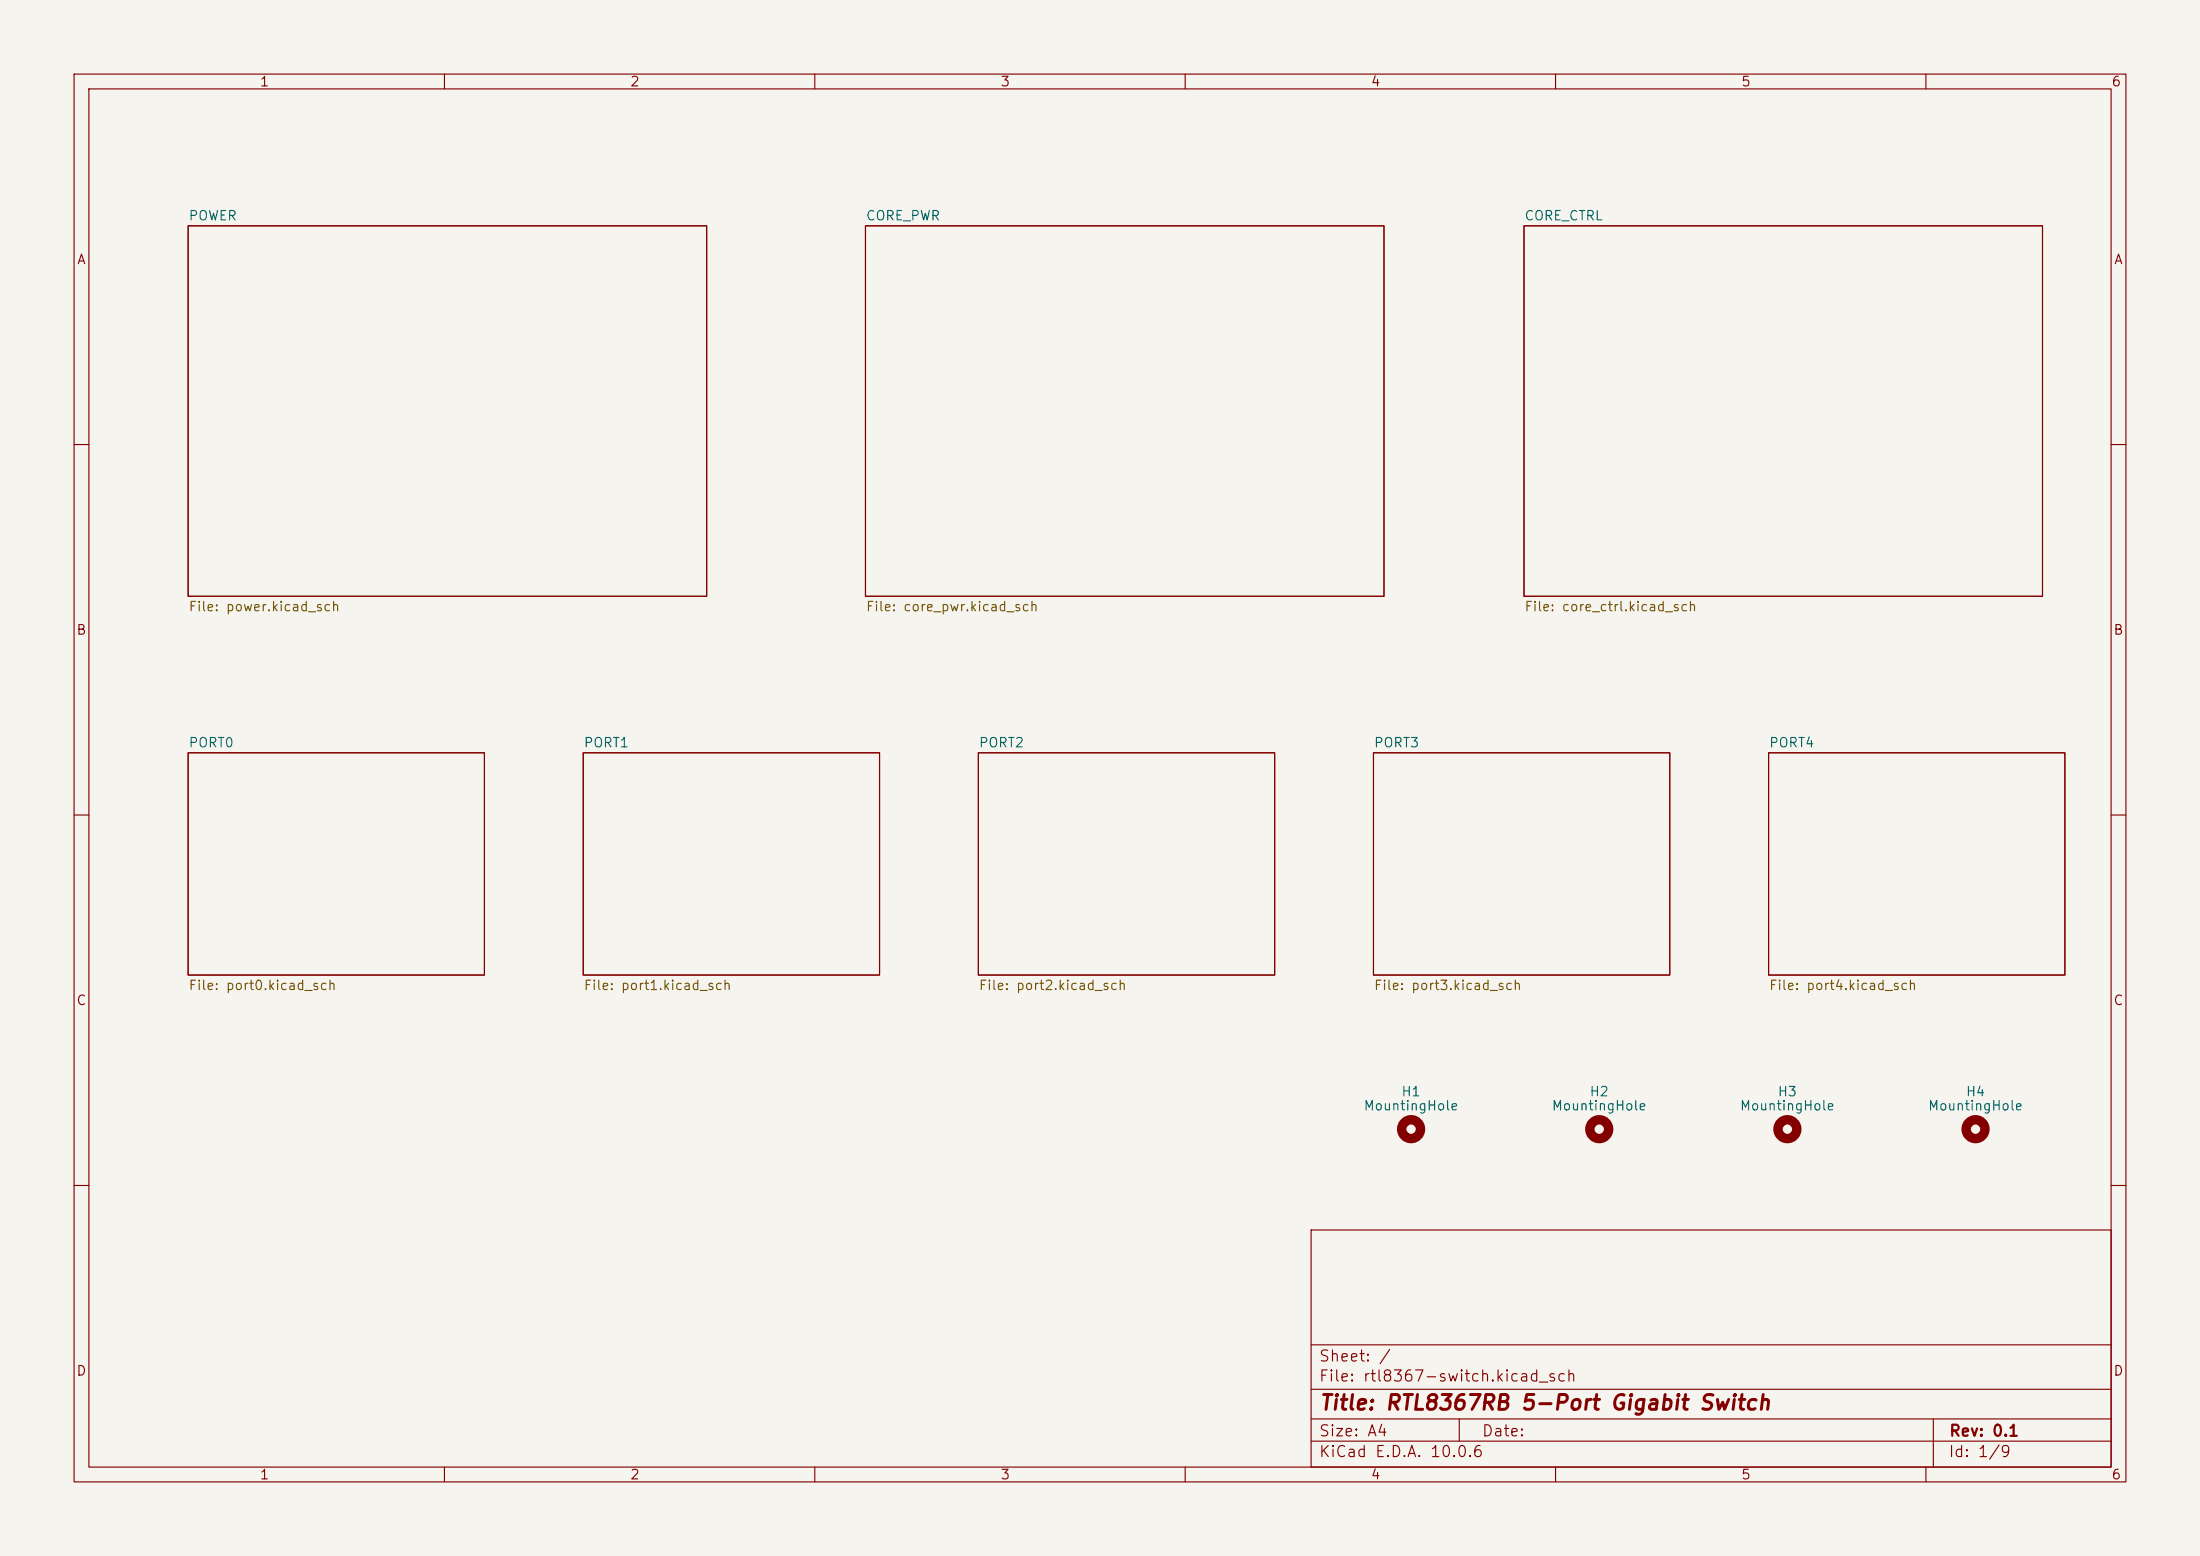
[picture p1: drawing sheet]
<svg xmlns="http://www.w3.org/2000/svg" width="297mm" height="210mm" viewBox="0 0 297 210" stroke-linecap="round" stroke-linejoin="round" font-family="sans-serif">
<path d="M0 0h297v210h-297z" fill="#f5f4ef" stroke="#f5f4ef" stroke-width=".14"/>
<g fill="none" stroke="#840000" stroke-width=".15">
<path d="M10 10h277v190h-277zM12 12h273v186h-273zM60 10v2M110 10v2M160 10v2M210 10v2M260 10v2M25.4 30.5h70v50h-70zM116.8 30.5h70v50h-70zM205.7 30.5h70v50h-70zM10 60h2M285 60h2"/>
<path d="M10 110h2M25.4 101.6h40v30h-40zM78.7 101.6h40v30h-40zM132.1 101.6h40v30h-40zM185.4 101.6h40v30h-40zM238.8 101.6h40v30h-40zM285 110h2M10 160h2M177 166h108v32h-108zM285 160h2M60 198v2M110 198v2"/>
<path d="M160 198v2M177 194.5h108M177 191.5h108M177 187.5h108M177 181.5h108M197 191.5v3M210 198v2M260 198v2M261 191.5v6.5"/>
</g>
<g fill="none" stroke="#840000" stroke-width="1.3">
<circle cx="190.5" cy="152.4" r="1.27"/>
<circle cx="215.9" cy="152.4" r="1.27"/>
<circle cx="241.3" cy="152.4" r="1.27"/>
<circle cx="266.7" cy="152.4" r="1.27"/>
</g>
<text font-size="2" fill="#840000" x="178" y="190.8">Title: RTL8367RB 5-Port Gigabit Switch</text>
<g font-size="1.5" fill="#840000">
<text x="178" y="184.1">Sheet: /</text>
<text x="178" y="186.8">File: rtl8367-switch.kicad_sch</text>
<text x="178" y="197">KiCad E.D.A. 10.0.6</text>
<text x="178" y="194.2">Size: A4</text>
<text x="200" y="194.2">Date:</text>
<text x="263" y="197">Id: 1/9</text>
<text x="263" y="194.2">Rev: 0.1</text>
</g>
<g font-size="1.3" fill="#840000">
<text x="35" y="12">1</text>
<text x="85" y="12">2</text>
<text x="135" y="12">3</text>
<text x="185" y="12">4</text>
<text x="235" y="12">5</text>
<text x="285" y="12">6</text>
<text x="10.3" y="36">A</text>
<text x="285.3" y="36">A</text>
<text x="10.2" y="86">B</text>
<text x="285.2" y="86">B</text>
<text x="10.2" y="136">C</text>
<text x="285.2" y="136">C</text>
<text x="10.2" y="186">D</text>
<text x="285.2" y="186">D</text>
<text x="35" y="200">1</text>
<text x="85" y="200">2</text>
<text x="135" y="200">3</text>
<text x="185" y="200">4</text>
<text x="235" y="200">5</text>
<text x="285" y="200">6</text>
</g>
<g font-size="1.3" fill="#006464">
<text x="25.4" y="30.1">POWER</text>
<text x="116.8" y="30.1">CORE_PWR</text>
<text x="205.7" y="30.1">CORE_CTRL</text>
<text x="25.4" y="101.2">PORT0</text>
<text x="78.7" y="101.2">PORT1</text>
<text x="132.1" y="101.2">PORT2</text>
<text x="185.4" y="101.2">PORT3</text>
<text x="238.7" y="101.2">PORT4</text>
<text x="189.1" y="148.3">H1</text>
<text x="214.5" y="148.3">H2</text>
<text x="239.9" y="148.3">H3</text>
<text x="265.3" y="148.3">H4</text>
<text x="184" y="150.2">MountingHole</text>
<text x="209.4" y="150.2">MountingHole</text>
<text x="234.8" y="150.2">MountingHole</text>
<text x="260.2" y="150.2">MountingHole</text>
</g>
<g font-size="1.3" fill="#725600">
<text x="25.4" y="82.8">File: power.kicad_sch</text>
<text x="116.8" y="82.8">File: core_pwr.kicad_sch</text>
<text x="205.7" y="82.8">File: core_ctrl.kicad_sch</text>
<text x="25.4" y="133.9">File: port0.kicad_sch</text>
<text x="78.7" y="133.9">File: port1.kicad_sch</text>
<text x="132.1" y="133.9">File: port2.kicad_sch</text>
<text x="185.4" y="133.9">File: port3.kicad_sch</text>
<text x="238.7" y="133.9">File: port4.kicad_sch</text>
</g>
</svg>
